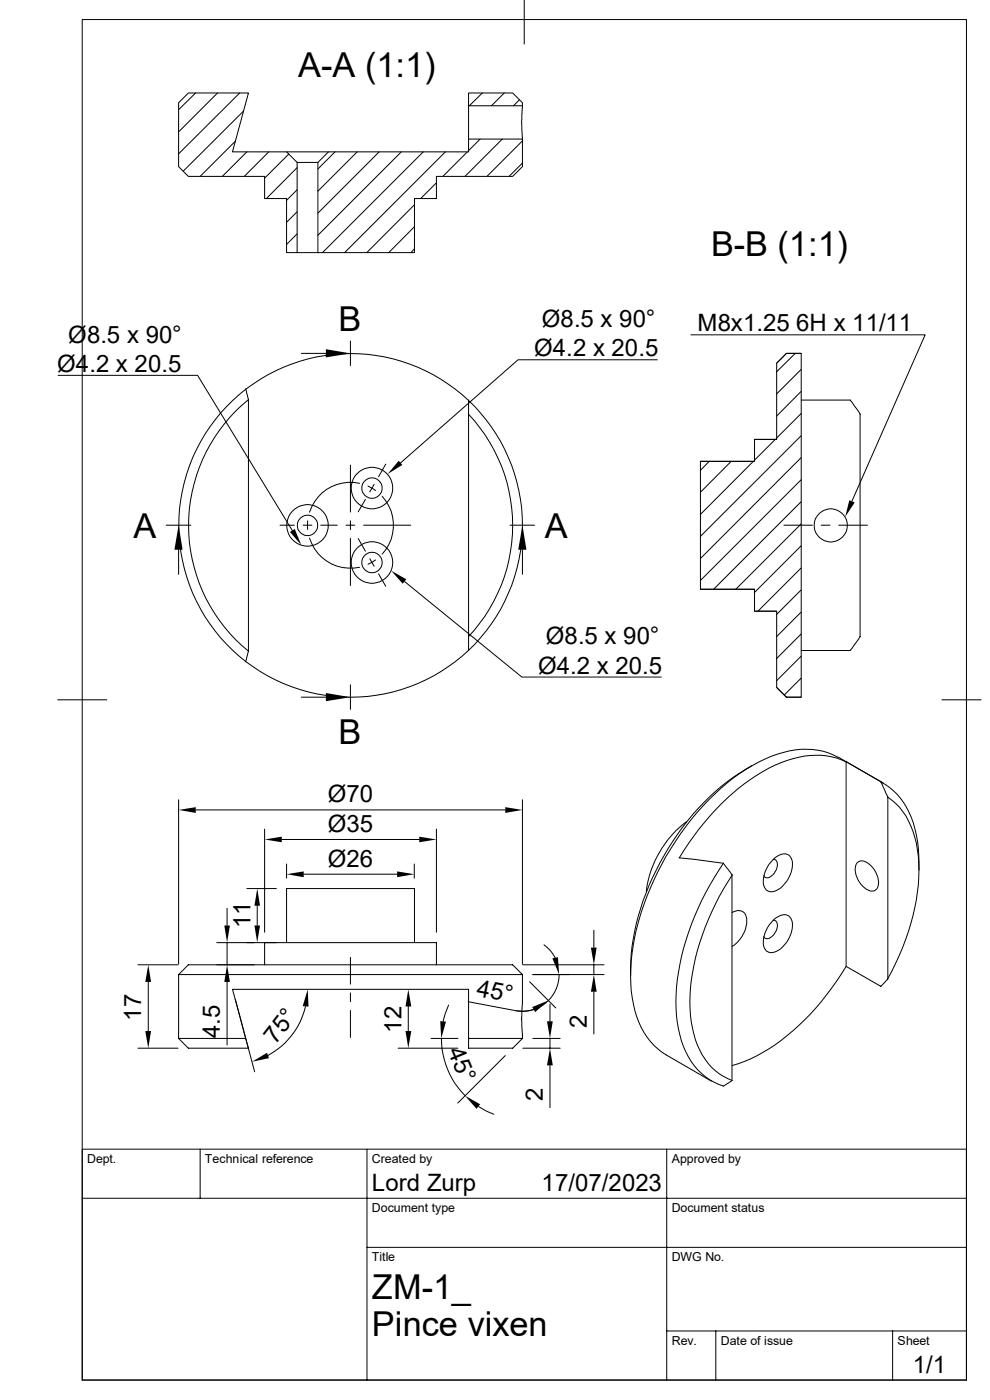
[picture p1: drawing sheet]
<svg xmlns="http://www.w3.org/2000/svg" width="210mm" height="297mm" viewBox="0 0 210 297" stroke-linecap="round" stroke-linejoin="round" font-family="sans-serif">
<g fill="none" stroke="#000" stroke-width=".21">
<path d="M17.4 4.1h187.6v288.7h-187.6zM41.5 19.7l-3.6 3.6M46.1 19.7l-8.2 8.3M50.8 19.7l-12.9 12.9M99.4 19.7h9.4l2 2.1v.6h-11.4zM102.3 19.7l-2.7 2.7M107 19.7l-2.7 2.7M111.2 0v9.4M37.9 21.8l2.1-2.1h12.7l-3.4 12.5h11.5l2.2 2.3v19.1h-2.2v-11.5h-4.7v-4.7h-16.1l-2.1-2.1zM50 29.9l-7.5 7.5M51.6 23.6l-12.7 12.7M52.4 32.2l-5.2 5.2"/>
<path d="M57 32.2l-5.2 5.2M60.8 32.2h8.9M61.3 32.7l-5.2 5.1M63 35.6l-6.5 6.5M63 34.5h4.4M69.7 32.2h29.7v-2.7h11.4v5.8l-2 2.1h-16.2v4.7h-4.7v11.5h-20.5v-19.1zM71.1 32.2l-3.7 3.7M75.8 32.2l-8.4 8.4M80.4 32.2l-13 13M85.1 32.2l-17.7 17.7M89.8 32.2l-21.4 21.4M92.6 38.8l-3.4 3.3"/>
<path d="M94.5 32.2l-21.4 21.4M99.1 32.2l-5.2 5.2M99.4 22.4v7.1M101.9 29.5l-2.5 2.5M106.6 29.5l-8 7.9M110.2 21.2l-1.3 1.2M110.8 29.9l-7.5 7.5M110.8 34.6l-2.8 2.8M110.8 22.4l-.1 3 .1 4.1M63 40.3l-2.2 2.2M63 44.9l-2.2 2.3M63 49.6l-2.2 2.3"/>
<path d="M63 53.6h4.4M87.9 43.5l-10.1 10.1M87.9 48.1l-5.4 5.5M87.9 52.8l-.7 .8M12.3 79.6h29.6l20.1 33M63.9 75h5.2M74.3 72.3v5.3M139.4 76.3h-29.5l-24.9 21.9M146.6 71h49.7l-15.6 35.3M164.8 77l2-2h3.2v72.9h-3.2l-2-2.1v-16.1h-4.7v-4.7h-11.5v-27.1h11.5v-4.7h4.7zM168.7 75l-4 3.9M169.9 78.4l-5.2 5.2"/>
<path d="M170 75h-3.2l-2 2M52.1 82.5l.6 2.2v53.5l-.6 2.2M52.7 84.8a34.4 34.4 0 0 0 0 53.4M74.3 98.7v9.9M81.8 98.5l-1.5 2.6M99.4 84.9v50.1M99.4 87.9a34.4 34.4 0 0 1 0 47.1M148.6 97.9h11.5M150.5 97.9l-1.9 1.9M155.1 97.9l-6.5 6.5M159.8 97.9l-11.2 11.2M160.1 93.2h4.7"/>
<path d="M164.5 93.2l-4.5 4.5M169.9 83.1l-5.2 5.2M169.9 87.8l-5.2 5.2M169.9 92.5l-21.3 21.3M169.9 97.1l-21.3 21.4M170 84.9h10.4l2.1 2.9v47.2l-2.1 3h-10.4M35.3 111.4h5.2M37.9 116.6v5.2M59.4 111.4h3M64.3 111.4h1.9M65.3 110.5v1.9M65.7 114.2a9.1 9.1 0 0 0 10.6 6.2"/>
<path d="M68 111.4h3.5M73.4 111.4h1.9M74.3 110.5v1.9M74.3 114.2v10M76 114.3l1.5 2.6M76.3 102.5a9.1 9.1 0 0 0-10.6 6.2M77.1 111.4h10M77.5 106l-1.5 2.6M78.1 103.1l1.6 1M78.4 118.5l1 1.6M79.4 102.7l-1 1.7M79.7 118.8l-1.6 .9"/>
<path d="M81.1 105.3a9.1 9.1 0 0 1 0 12.3M108.2 111.4h5.2M110.8 116.6v5.2M166.3 111.4h6M169.9 101.8l-21.3 21.3M169.9 106.5l-18.5 18.5M169.9 111.2l-13.8 13.8M169.9 115.8l-9.9 9.9M174.2 111.4h1.9M177.9 111.4h6.1M80.3 121.8l1.5 2.6M85.8 123.4l24.9 20.2h29.6"/>
<path d="M99.4 135v3M148.6 125h11.5M160.1 129.7h4.7M169.9 120.5l-9.1 9.2M169.9 125.2l-5.2 5.2M169.9 129.9l-5.2 5.2M169.9 134.5l-5.2 5.2M169.9 139.2l-5.2 5.2M12.2 148.5h10.4M63.9 147.9h5.2M74.3 145.3v5.2M164.8 145.8l2 2.1h3.2"/>
<path d="M169.9 143.9l-3.5 3.5M199.8 148.5h8.3M37.9 169.7v34.9M41.5 171.8h65.7M56.1 175.9v21.9M59.8 178.1h29.1M92.6 175.9v21.9M110.8 169.7v34.9M145.6 174.3a22 22 0 0 0-8.5 14.8M159.5 162.4a51.5 51.5 0 0 0-21.1 23.9 46.9 46.9 0 0 0-4.6 19.1M177.8 160.7a15.4 15.4 0 0 0-13-.7 38.8 38.8 0 0 0-15.8 11.1 59.7 59.7 0 0 0-14.9 31.2 26.8 26.8 0 0 0 2.5 16.7 13.3 13.3 0 0 0 4.8 4.8l9.5 5.6M177.8 160.6l9.6 5.5"/>
<path d="M179.5 161.6a16.7 16.7 0 0 0-13.8 .2 44.3 44.3 0 0 0-18.5 15.6l-3.1 4.6M186.8 165.9a15.3 15.3 0 0 1 7.6 11.3l.4 2.8 .1 4.6M186.9 165.9l-7.4-4.3v43.4l7.4 4.3 1.4-1.6M186.9 165.9l1.4 3.2v38.6M188.3 169.1a14.7 14.7 0 0 1 6.1 9.8 40.2 40.2 0 0 1-2.9 22.1l-3.2 6.7M46 200h12.6M48.2 192.7v3.6M48.2 200v4.7M52.4 188.5h6.2M54.6 192.2v4.1M60.8 200v-11.5h27.1v11.5M60.8 183.3v3"/>
<path d="M64.4 185.5h19.8M87.9 183.3v3M126 197.4v3.6M144.1 182l9.3 1.1 1.9 2.4v43.7l-1.9 1.2M153.5 183.1a55.9 55.9 0 0 0-10.1 27.9 23 23 0 0 0 3.9 15.1 12.9 12.9 0 0 0 6.2 4.3M155.3 193.6a1.91 1.91 0 0 1 2.2-.2 1.91 1.91 0 0 1 .9 2 6.8 6.8 0 0 1-3.1 5.4M155.4 185.6a52.7 52.7 0 0 0-9 25.5 21.6 21.6 0 0 0 3.8 14.5 11.9 11.9 0 0 0 5.1 3.6M164 195.3a2.74 2.74 0 0 1 3.4-.9 3.5 3.5 0 0 1 .4 3.8 5.8 5.8 0 0 1-4 3.9 1.9 1.9 0 0 1-1.9-2.4 6.9 6.9 0 0 1 2.1-4.4zM164 182.4a2.74 2.74 0 0 1 3.4-1 3.5 3.5 0 0 1 .4 3.9 5.8 5.8 0 0 1-4 3.9 1.9 1.9 0 0 1-1.9-2.4 6.9 6.9 0 0 1 2.1-4.4zM164 195.2a1.16 1.16 0 0 1 .8 1.9 2.45 2.45 0 0 1-2.5 2l-.3-.4M164 182.3a1.16 1.16 0 0 1 .8 1.8 2.45 2.45 0 0 1-2.5 2.1l-.3-.4M181.9 183a2.06 2.06 0 0 1 2.9 .7 4.5 4.5 0 0 1 1.3 4.7 1.51 1.51 0 0 1-2.3 .2 5.1 5.1 0 0 1-2.3-5z"/>
<path d="M29.3 204.7h8.5M31.5 208.3v10.4M37.9 206.8l2.1-2.1h68.8l2 2.1M37.9 206.8h72.9M37.9 206.8v13.5M46 204.7h7.9M48.2 208.3v13.4M49.9 212l4.1 15.4M56.1 204.7v-4.7h36.5v4.7M64.8 213.5a16 16 0 0 1-8 10.4M74.3 203.1v5.7M74.3 210.7v1.8"/>
<path d="M74.3 214.4v5.7M86.6 213.5v5.2M95.2 213.2l-.7 1.7-.5 1.8M110.8 206.8v6.2l-.1 2.6 .1 4.7M110.9 204.7h17.2M112.4 208.3l5.5 5.5M113.2 214.2l-1.1 .3h-2.5M115.4 200.4l1.4 1.3 1 1.5M116.7 213v3.7M118.6 206.8a7.8 7.8 0 0 1-9.2 7.6l-10.1-1.9M126 204.7v2.1M126 210.4v9"/>
<path d="M128.1 206.8h-15.1M133.8 205.4v1.7M179.5 205a51.4 51.4 0 0 1-17.7 18.3l-2.6 1.4-3.9 1.4M29.3 222.4h8.5M37.9 220.3h14.2l.6 2.1h-12.7zM52.1 220.3l-2.8-10.4h50.1v10.4M84.5 222.4h12.7M91.4 220.3h5.8M93.6 220.3a17.3 17.3 0 0 0 5.1 12.2M99.4 220.3v2.1h9.4l2-2.1M99.4 220.3h11.4M101.5 234.7l1.6 1 1.7 .7"/>
<path d="M107.2 223.9l-10.1 10.1M110.9 222.4h7.9M113 220.3h5.8M116.7 220.3v2.1M116.7 226v9M17.4 254.2h187.6M42.5 243.8v10.4M77.9 243.8v49M141.4 243.8v49M205 243.8h-187.6v49M77.9 264.6h127.1M141.4 282.4h63.6"/>
<path d="M151.8 282.4v10.4M189.4 282.4v10.4"/>
<circle cx="65.2" cy="111.5" r="4.4"/>
<circle cx="65.2" cy="111.5" r="2.16"/>
<circle cx="74.4" cy="111.5" r="36.5"/>
<circle cx="78.9" cy="103.5" r="4.4"/>
<circle cx="78.9" cy="119.3" r="4.4"/>
<circle cx="78.9" cy="103.5" r="2.16"/>
<circle cx="78.9" cy="119.3" r="2.16"/>
<circle cx="176.2" cy="111.5" r="3.5"/>
</g>
<g fill="#000">
<path d="M69.1 74.1l5.2 .9-5.2 .8zM84.6 97.7l.7 .9-3.1 2zM37.9 111.4l.8 5.2h-1.7zM61.5 112.9l1-.7 1.4 3.5zM110.8 111.4l.9 5.2h-1.8zM180.2 106.1l1.1 .5-2 3.1zM83 121.1l3.2 1.8-.8 .9zM69.1 147l5.2 .9-5.2 .9zM37.9 171.8l3.6-.6v1.3zM56.1 178.1l3.7-.6v1.2zM88.9 177.5l3.7 .6-3.7 .6zM107.2 171.2l3.6 .6-3.6 .7z"/>
<path d="M47.6 196.3h1.2l-.6 3.7zM54 196.3h1.2l-.6 3.7zM54.6 188.5l.6 3.7h-1.2zM60.8 185.5l3.6-.6v1.2zM84.2 184.9l3.7 .6-3.7 .6zM31.5 204.7l.5 3.6h-1.2zM30.8 218.7h1.2l-.5 3.7zM48.2 204.7l.6 3.6h-1.2zM65.3 209.9l.1 3.7-1.2-.2zM86 218.7h1.2l-.6 3.7zM86.6 209.9l.6 3.6h-1.2zM93.4 216.6l1.2 .1-1 3.6z"/>
<path d="M112.9 213.7l3.4-1.4-2.8 2.4zM116 216.7h1.3l-.6 3.6zM117.2 203.3l1.2-.2 .2 3.7zM125.3 201h1.3l-.6 3.7zM126 206.8l.6 3.6h-1.3zM53.5 225.3l3.1-1.9 .5 1.1zM98.6 232.5l3.3 1.8-.8 .9zM116.7 222.4l.6 3.6h-1.3z"/>
</g>
<g font-size="7.3">
<text x="63.2" y="16.4">A-A (1:1)</text>
<text x="150.8" y="54.4">B-B (1:1)</text>
<text x="71.8" y="70.3">B</text>
<text x="28.3" y="114">A</text>
<text x="115.6" y="114">A</text>
<text x="71.8" y="157.8">B</text>
<text x="78.9" y="275.6">ZM-1_</text>
<text x="78.9" y="283.4">Pince vixen</text>
</g>
<g font-size="5.1">
<text x="114.9" y="69.4">Ø8.5 x 90°</text>
<text x="147.9" y="70.3">M8x1.25 6H x 11/11</text>
<text x="14.5" y="72.7">Ø8.5 x 90°</text>
<text x="113.3" y="75.6">Ø4.2 x 20.5</text>
<text x="12.1" y="78.9">Ø4.2 x 20.5</text>
<text x="115.8" y="136.7">Ø8.5 x 90°</text>
<text x="114.1" y="142.9">Ø4.2 x 20.5</text>
<text x="69.6" y="170.2">Ø70</text>
<text x="69.6" y="176.5">Ø35</text>
<text x="69.6" y="183.9">Ø26</text>
<text x="53.1" y="196.9" transform="rotate(-90 53.1 196.9)">11</text>
<text x="101" y="211.3" transform="rotate(11 101 211.3)">45°</text>
<text x="30" y="216.5" transform="rotate(-90 30 216.5)">17</text>
<text x="46.7" y="220.3" transform="rotate(-90 46.7 220.3)">4.5</text>
<text x="58.5" y="221.7" transform="rotate(-52 58.5 221.7)">75°</text>
<text x="85.2" y="219.1" transform="rotate(-90 85.2 219.1)">12</text>
<text x="124.5" y="218.1" transform="rotate(-90 124.5 218.1)">2</text>
<text x="94.9" y="222.9" transform="rotate(68 94.9 222.9)">45°</text>
<text x="115.2" y="233.7" transform="rotate(-90 115.2 233.7)">2</text>
<text x="78.9" y="252.6">Lord Zurp</text>
<text x="114.9" y="252.6">17/07/2023</text>
<text x="193.6" y="291.4">1/1</text>
</g>
<g font-size="2.6">
<text x="18.5" y="246.7">Dept.</text>
<text x="43.5" y="246.7">Technical reference</text>
<text x="78.9" y="246.7">Created by</text>
<text x="142.5" y="246.7">Approved by</text>
<text x="78.9" y="257.1">Document type</text>
<text x="142.5" y="257.1">Document status</text>
<text x="78.9" y="267.5">Title</text>
<text x="142.5" y="267.5">DWG No.</text>
<text x="142.5" y="285.3">Rev.</text>
<text x="152.9" y="285.3">Date of issue</text>
<text x="190.4" y="285.3">Sheet</text>
</g>
</svg>
